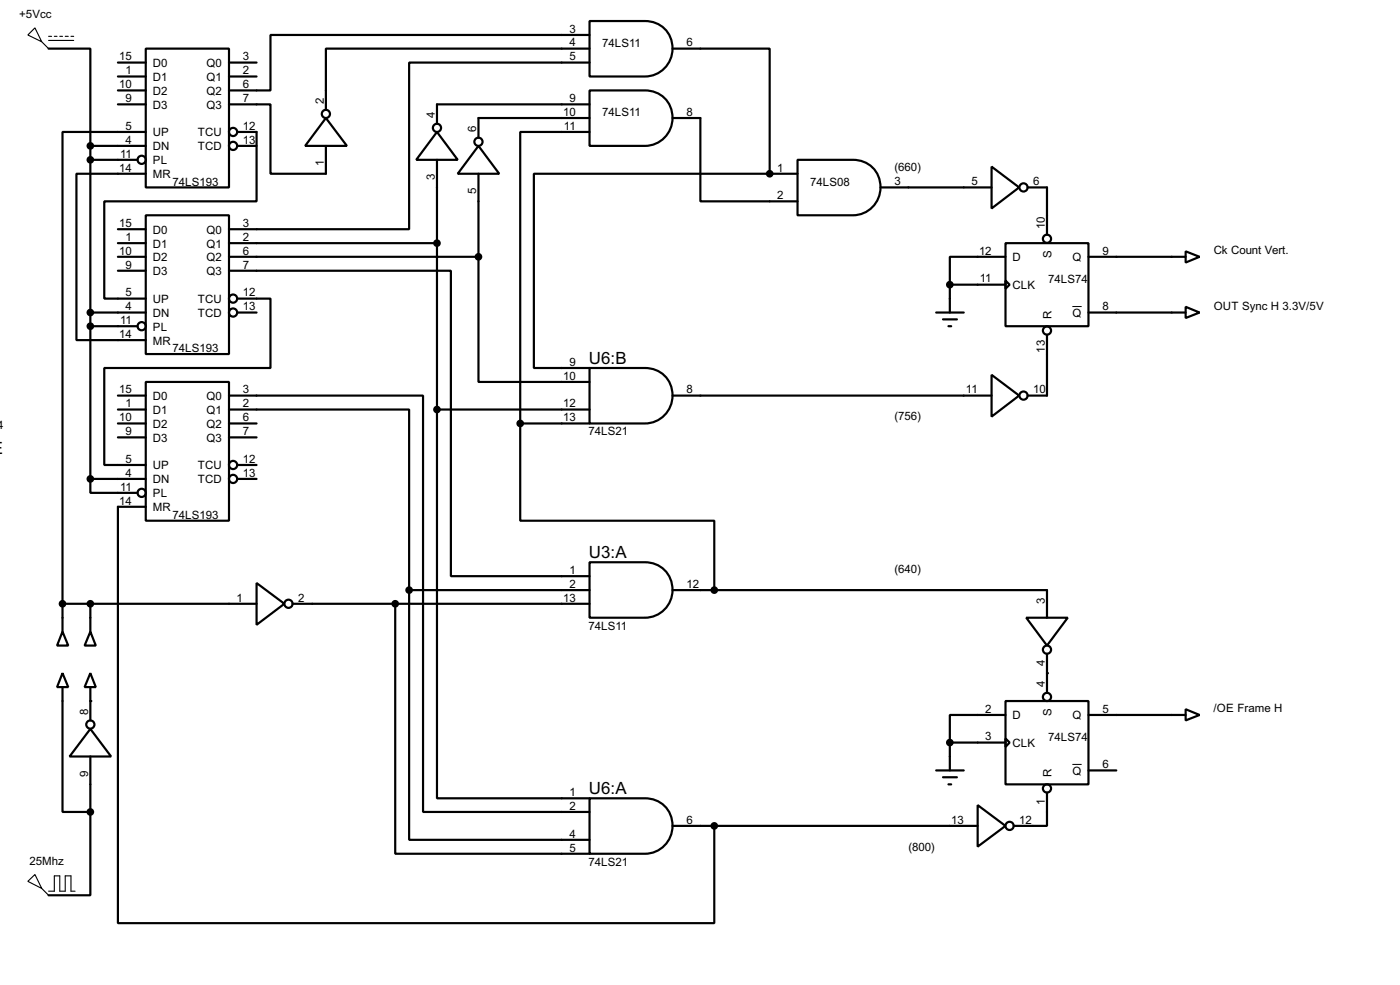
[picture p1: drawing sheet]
<svg xmlns="http://www.w3.org/2000/svg" width="256mm" height="180mm" viewBox="0 0 256 180" stroke-linecap="round" stroke-linejoin="round" font-family="sans-serif">
<g fill="#000">
<circle cx="141" cy="31.8" r=".2"/>
<circle cx="16.6" cy="128.3" r=".2"/>
<circle cx="191.8" cy="123.2" r=".2"/>
</g>
<g fill="none" stroke="#000" stroke-width=".4">
<path d="M8.9 8.9h7.7v17.8M21.6 19.1h5.1M21.6 11.5h5.1M21.6 14h5.1M21.6 16.6h5.1M26.7 8.9h15.3v25.4h-15.3zM42 19.1h7.6v12.7h10.1v-5.1M42 11.5h5M42 14h5M108 3.9h10.2a5.1 5.1 0 0 1 5 5 5.1 5.1 0 0 1-5 5.1h-10.2zM108 16.6h10.2a5.1 5.1 0 0 1 5 5 5.1 5.1 0 0 1-5 5.1h-10.2zM108 8.9h-48.3v11.2"/>
<path d="M108 6.4h-58.4v10.2h-7.6M108 11.5h-33v30.5h-33M108 19.1h-27.9v3.6M123.2 8.9h17.8v22.9M16.6 26.7h10.1M16.6 26.7v61M16.6 29.3h8.6M26.7 39.4h15.3v25.4h-15.3zM26.7 31.8h-12.7v30.5h12.7M26.7 24.2h-15.2v86.3M43.5 24.2h3.5v12.7h-27.9v17.8h7.6M43.5 26.7h3.5"/>
<path d="M59.7 21.6l3.9 5.1h-7.7zM80.1 24.2l3.8 5.1h-7.6zM80.1 29.3v45.7M87.7 26.7l3.8 5.1h-7.6zM87.7 31.8v15.2M108 24.2h-12.7v53.3M108 21.6h-20.3v3.6M123.2 21.6h5.1v15.3h17.8M141 31.8h-43.2v35.6h10.2M141 31.8h5.1M146.1 29.3h10.2a5.1 5.1 0 0 1 5 5 5.1 5.1 0 0 1-5 5.1h-10.2zM161.3 34.3h20.4"/>
<path d="M181.7 30.5l5 3.8-5 3.9zM188.3 34.3h3.5v8.7M16.6 57.2h10.1M16.6 59.7h8.6M21.6 44.5h5.1M21.6 47h5.1M21.6 42h5.1M21.6 49.6h5.1M42 49.6h40.6v55.9h25.4M42 44.5h38.1M42 47h45.7M43.5 54.7h6.1v12.7h-30.5v17.7h7.6"/>
<path d="M43.5 57.2h3.5M87.7 47v22.9h20.3M171.5 57.2h5.1M172.8 58.5h2.5M173.8 59.7h.5M174 52.1v5.1M174 52.1h10.2M184.2 44.5h15.2v15.2h-15.2zM184.2 51.4l.8 .7-.8 .8zM184.2 47h-10.2v5.1M199.4 57.2h17.8M199.4 47h17.8"/>
<path d="M217.2 56.2l2.6 1-2.6 1zM217.2 46l2.6 1-2.6 1.1zM21.6 72.4h5.1M21.6 77.5h5.1M21.6 75h5.1M26.7 69.9h15.3v25.4h-15.3zM42 72.4h35.5v76.2h30.5M42 75h33v33M42 77.5h5M80.1 75v71.1h27.9M80.1 75h27.9M95.3 77.5v17.8h35.6v12.7"/>
<path d="M95.3 77.5h12.7M108 67.4h10.2a5.1 5.1 0 0 1 5 5 5.1 5.1 0 0 1-5 5.1h-10.2zM123.2 72.4h58.5M181.7 68.6l5 3.8-5 3.9zM191.8 61.3v11.1h-3.5M16.6 87.7v2.5h8.6M16.6 87.7h10.1M21.6 80.1h5.1M26.7 92.8h-5.1v76.2h109.3v-17.8M42 80.1h5M43.5 87.7h3.5M43.5 85.1h3.5"/>
<path d="M11.5 115.6l1 2.6h-2zM11.5 110.5h35.5M11.5 110.5v5.1M16.6 115.6l1 2.6h-2.1zM16.6 110.5v5.1M47 106.7l5.1 3.8-5.1 3.9zM53.6 110.5h54.4M72.4 110.5v45.8h35.6M75 108v45.7h33M75 108h33M108 102.9h10.2a5.1 5.1 0 0 1 5 5.1 5.1 5.1 0 0 1-5 5.1h-10.2zM123.2 108h68.6v5.1"/>
<path d="M188 113.1h7.6l-3.8 5.1zM191.8 119.7v7.1M11.5 123.2l1 2.6h-2zM11.5 125.8v22.8h5.1M16.6 123.2l1 2.6h-2.1zM16.6 133.4l3.8 5.1h-7.6zM16.6 125.8v6.1M16.6 138.5v10.1M174 135.9v5.1M174 135.9h10.2M184.2 128.3h15.2v15.3h-15.2zM184.2 135.2l.8 .7-.8 .8z"/>
<path d="M184.2 130.9h-10.2v5M199.4 130.9h17.8M217.2 129.8l2.6 1.1-2.6 1zM16.6 148.6v15.3h-7.7M108 146.1h10.2a5.1 5.1 0 0 1 5 5.1 5.1 5.1 0 0 1-5 5.1h-10.2zM123.2 151.2h55.9M171.5 141h5.1M172.8 142.3h2.5M173.8 143.6h.5M179.1 147.4l5.1 3.8-5.1 3.8zM191.8 145.1v6.1h-6.1M199.4 141h5.1"/>
<circle cx="25.9" cy="29.3" r=".75"/>
<circle cx="42.7" cy="26.7" r=".75"/>
<circle cx="42.7" cy="24.2" r=".75"/>
<circle cx="59.7" cy="20.9" r=".75"/>
<circle cx="80" cy="23.4" r=".75"/>
<circle cx="87.6" cy="26" r=".75"/>
<circle cx="187.5" cy="34.3" r=".75"/>
<circle cx="25.9" cy="59.7" r=".75"/>
<circle cx="42.7" cy="57.2" r=".75"/>
<circle cx="42.7" cy="54.7" r=".75"/>
<circle cx="191.8" cy="43.7" r=".75"/>
<circle cx="187.5" cy="72.4" r=".75"/>
<circle cx="191.8" cy="60.5" r=".75"/>
<circle cx="25.9" cy="90.2" r=".75"/>
<circle cx="42.7" cy="87.7" r=".75"/>
<circle cx="42.7" cy="85.1" r=".75"/>
<circle cx="52.8" cy="110.5" r=".75"/>
<circle cx="191.8" cy="118.9" r=".75"/>
<circle cx="16.5" cy="132.6" r=".75"/>
<circle cx="191.8" cy="127.6" r=".75"/>
<circle cx="184.9" cy="151.2" r=".75"/>
<circle cx="191.8" cy="144.3" r=".75"/>
</g>
<path d="M5.1 6.4l1.3-1.3 1.3 2.6zM7.7 7.7l1.2 1.2M8.9 6.7h.6M8.9 7.4h4.6M10 6.7h.5M11 6.7h.5M12 6.7h.5M13 6.7h.5M5.1 161.3l1.3-1.2 1.3 2.5zM7.7 162.6l1.2 1.3M8.9 163.1h1.1v-2.8h1v2.8h1v-2.8h1v2.8h.8" fill="none" stroke="#000" stroke-width=".2"/>
<path d="M196.5 56.1h1.7M196.5 139.9h1.7" fill="none" stroke="#000" stroke-width=".18"/>
<g fill="#000" stroke="#000" stroke-width=".4">
<circle cx="16.5" cy="26.7" r=".5"/>
<circle cx="16.5" cy="29.3" r=".5"/>
<circle cx="141" cy="31.8" r=".5"/>
<circle cx="16.5" cy="57.2" r=".5"/>
<circle cx="16.5" cy="59.7" r=".5"/>
<circle cx="80" cy="44.5" r=".5"/>
<circle cx="87.6" cy="47" r=".5"/>
<circle cx="174" cy="52.1" r=".5"/>
<circle cx="80" cy="75" r=".5"/>
<circle cx="95.3" cy="77.5" r=".5"/>
<circle cx="16.5" cy="87.7" r=".5"/>
<circle cx="11.4" cy="110.5" r=".5"/>
<circle cx="16.5" cy="110.5" r=".5"/>
<circle cx="72.4" cy="110.5" r=".5"/>
<circle cx="74.9" cy="108" r=".5"/>
<circle cx="130.8" cy="108" r=".5"/>
<circle cx="174" cy="135.9" r=".5"/>
<circle cx="16.5" cy="148.6" r=".5"/>
<circle cx="130.8" cy="151.2" r=".5"/>
</g>
<g font-size="3.5">
<text x="107.9" y="66.6">U6:B</text>
<text x="107.9" y="102.1">U3:A</text>
<text x="107.9" y="145.3">U6:A</text>
</g>
<g font-size="2.4">
<text x="3.5" y="3.4">+5Vcc</text>
<text x="104.3" y="6">3</text>
<text x="21.9" y="11.1">15</text>
<text x="44.5" y="11.1">3</text>
<text x="104.3" y="8.5">4</text>
<text x="104.3" y="11.1">5</text>
<text x="110.3" y="8.6">74LS11</text>
<text x="125.8" y="8.5">6</text>
<text x="21.9" y="16.2">10</text>
<text x="23" y="13.6">1</text>
<text x="28" y="12.3">D0</text>
<text x="28" y="14.8">D1</text>
<text x="28" y="17.3">D2</text>
<text x="37.8" y="12.3">Q0</text>
<text x="37.8" y="14.8">Q1</text>
<text x="37.8" y="17.3">Q2</text>
<text x="44.5" y="13.6">2</text>
<text x="44.5" y="16.2">6</text>
<text x="23" y="18.7">9</text>
<text x="23" y="23.8">5</text>
<text x="28" y="19.9">D3</text>
<text x="37.8" y="19.9">Q3</text>
<text x="44.5" y="18.7">7</text>
<text x="44.5" y="23.8">12</text>
<text x="59.3" y="19.1" transform="rotate(-90 59.3 19.1)">2</text>
<text x="79.7" y="21.6" transform="rotate(-90 79.7 21.6)">4</text>
<text x="103.2" y="21.2">10</text>
<text x="103.3" y="23.8">11</text>
<text x="104.3" y="18.7">9</text>
<text x="110.3" y="21.3">74LS11</text>
<text x="125.8" y="21.2">8</text>
<text x="22" y="28.9">11</text>
<text x="23" y="26.3">4</text>
<text x="28" y="25">UP</text>
<text x="28" y="27.5">DN</text>
<text x="36.2" y="25">TCU</text>
<text x="36.2" y="27.5">TCD</text>
<text x="44.5" y="26.3">13</text>
<text x="87.3" y="24.2" transform="rotate(-90 87.3 24.2)">6</text>
<text x="21.9" y="31.4">14</text>
<text x="28" y="30">PL</text>
<text x="28" y="32.6">MR</text>
<text x="31.6" y="34">74LS193</text>
<text x="59.3" y="30.4" transform="rotate(-90 59.3 30.4)">1</text>
<text x="79.7" y="33" transform="rotate(-90 79.7 33)">3</text>
<text x="87.3" y="35.5" transform="rotate(-90 87.3 35.5)">5</text>
<text x="142.4" y="31.4">1</text>
<text x="148.4" y="34">74LS08</text>
<text x="163.9" y="31.2">(660)</text>
<text x="163.9" y="33.9">3</text>
<text x="178" y="33.9">5</text>
<text x="189.3" y="33.9">6</text>
<text x="21.9" y="41.6">15</text>
<text x="44.5" y="41.6">3</text>
<text x="142.4" y="36.5">2</text>
<text x="191.4" y="42" transform="rotate(-90 191.4 42)">10</text>
<text x="21.9" y="46.6">10</text>
<text x="23" y="44.1">1</text>
<text x="28" y="42.7">D0</text>
<text x="28" y="45.3">D1</text>
<text x="28" y="47.8">D2</text>
<text x="37.8" y="42.7">Q0</text>
<text x="37.8" y="45.3">Q1</text>
<text x="37.8" y="47.8">Q2</text>
<text x="44.5" y="44.1">2</text>
<text x="44.5" y="46.6">6</text>
<text x="179.4" y="46.6">12</text>
<text x="185.5" y="47.8">D</text>
<text x="192.6" y="47.2" transform="rotate(-90 192.6 47.2)">S</text>
<text x="196.5" y="47.8">Q</text>
<text x="202" y="46.6">9</text>
<text x="222.3" y="46.5">Ck Count Vert.</text>
<text x="23" y="49.2">9</text>
<text x="28" y="50.4">D3</text>
<text x="37.8" y="50.4">Q3</text>
<text x="44.5" y="49.2">7</text>
<text x="179.5" y="51.7">11</text>
<text x="185.5" y="52.9">CLK</text>
<text x="192" y="51.8">74LS74</text>
<text x="22" y="59.3">11</text>
<text x="23" y="54.3">5</text>
<text x="23" y="56.8">4</text>
<text x="28" y="55.4">UP</text>
<text x="28" y="58">DN</text>
<text x="36.2" y="55.4">TCU</text>
<text x="36.2" y="58">TCD</text>
<text x="44.5" y="54.3">12</text>
<text x="44.5" y="56.8">13</text>
<text x="192.6" y="58.4" transform="rotate(-90 192.6 58.4)">R</text>
<text x="196.5" y="58">Q</text>
<text x="202" y="56.8">8</text>
<text x="222.3" y="56.7">OUT Sync H 3.3V/5V</text>
<text x="21.9" y="61.9">14</text>
<text x="28" y="60.5">PL</text>
<text x="28" y="63.1">MR</text>
<text x="31.6" y="64.5">74LS193</text>
<text x="191.4" y="64.6" transform="rotate(-90 191.4 64.6)">13</text>
<text x="21.9" y="72">15</text>
<text x="44.5" y="72">3</text>
<text x="103.2" y="69.5">10</text>
<text x="104.3" y="67">9</text>
<text x="125.8" y="72">8</text>
<text x="177" y="72">11</text>
<text x="189.3" y="72">10</text>
<text x="21.9" y="77.1">10</text>
<text x="23" y="74.6">1</text>
<text x="28" y="73.2">D0</text>
<text x="28" y="75.8">D1</text>
<text x="37.8" y="73.2">Q0</text>
<text x="37.8" y="75.8">Q1</text>
<text x="44.5" y="74.6">2</text>
<text x="44.5" y="77.1">6</text>
<text x="103.2" y="74.6">12</text>
<text x="103.2" y="77.1">13</text>
<text x="163.9" y="76.9">(756)</text>
<text x="-.4" y="78.5">4</text>
<text x="23" y="79.7">9</text>
<text x="28" y="78.3">D2</text>
<text x="28" y="80.8">D3</text>
<text x="37.8" y="78.3">Q2</text>
<text x="37.8" y="80.8">Q3</text>
<text x="44.5" y="79.7">7</text>
<text x="107.8" y="79.7">74LS21</text>
<text x="22" y="89.8">11</text>
<text x="23" y="84.7">5</text>
<text x="23" y="87.3">4</text>
<text x="28" y="85.9">UP</text>
<text x="28" y="88.5">DN</text>
<text x="36.2" y="85.9">TCU</text>
<text x="36.2" y="88.5">TCD</text>
<text x="44.5" y="84.7">12</text>
<text x="44.5" y="87.3">13</text>
<text x="21.9" y="92.4">14</text>
<text x="28" y="91">PL</text>
<text x="28" y="93.6">MR</text>
<text x="31.6" y="95">74LS193</text>
<text x="104.3" y="105.1">1</text>
<text x="104.3" y="107.6">2</text>
<text x="125.8" y="107.6">12</text>
<text x="163.9" y="104.9">(640)</text>
<text x="43.4" y="110.1">1</text>
<text x="54.7" y="110.1">2</text>
<text x="103.2" y="110.1">13</text>
<text x="191.4" y="110.5" transform="rotate(-90 191.4 110.5)">3</text>
<text x="107.8" y="115.3">74LS11</text>
<text x="191.4" y="125.8" transform="rotate(-90 191.4 125.8)">4</text>
<text x="191.4" y="121.9" transform="rotate(-90 191.4 121.9)">4</text>
<text x="16.1" y="130.9" transform="rotate(-90 16.1 130.9)">8</text>
<text x="180.5" y="130.5">2</text>
<text x="185.5" y="131.7">D</text>
<text x="192.6" y="131" transform="rotate(-90 192.6 131)">S</text>
<text x="196.5" y="131.7">Q</text>
<text x="202" y="130.5">5</text>
<text x="222.3" y="130.3">/OE Frame H</text>
<text x="180.5" y="135.5">3</text>
<text x="185.5" y="136.7">CLK</text>
<text x="192" y="135.6">74LS74</text>
<text x="16.2" y="142.2" transform="rotate(-90 16.2 142.2)">9</text>
<text x="192.6" y="142.2" transform="rotate(-90 192.6 142.2)">R</text>
<text x="196.5" y="141.8">Q</text>
<text x="202" y="140.6">6</text>
<text x="104.3" y="145.7">1</text>
<text x="104.3" y="148.2">2</text>
<text x="191.4" y="147.3" transform="rotate(-90 191.4 147.3)">1</text>
<text x="104.3" y="153.3">4</text>
<text x="104.3" y="155.9">5</text>
<text x="125.8" y="150.8">6</text>
<text x="166.4" y="155.7">(800)</text>
<text x="174.3" y="150.8">13</text>
<text x="186.7" y="150.8">12</text>
<text x="5.4" y="158.3">25Mhz</text>
<text x="107.8" y="158.5">74LS21</text>
</g>
</svg>
